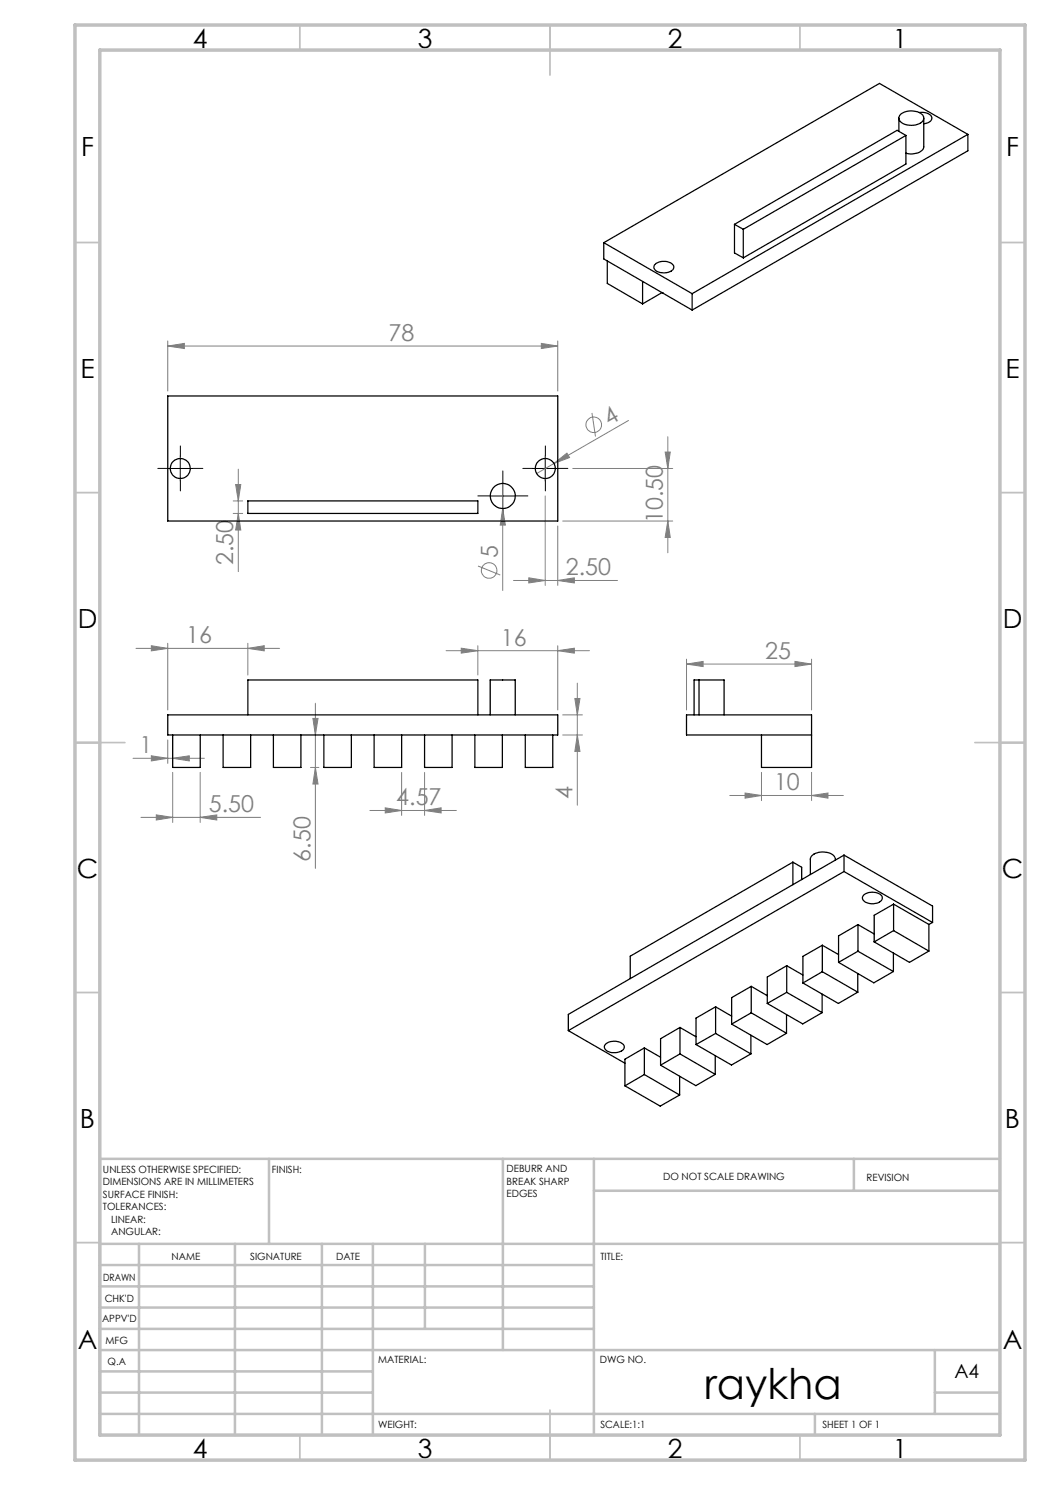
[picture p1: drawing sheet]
<svg xmlns="http://www.w3.org/2000/svg" width="210mm" height="297mm" viewBox="0 0 210 297" stroke-linecap="round" stroke-linejoin="round" font-family="sans-serif">
<g fill="none" stroke="#808080" stroke-width=".2">
<path d="M33.5 69.2l3.4-.5v1zM33.5 68.2v10M33.5 69.2h78M108.3 68.7l3.2 .5-3.2 .5zM111.5 68.2v10M47.1 96.9h1.1l-.5 3.3zM47.7 93.8v20.5M100.5 96.7v21.4M109 99.2v17.9M110.8 92.7l2.6-2.1 .5 .9zM110.8 92.7l-3.5 2M114.5 93.7h20"/>
<path d="M118.4 82.6l.7 4.7M125.7 84.1l-14.9 8.6M133 90.4h1.1l-.5 3.3zM133.6 87.3v23.3M46.6 100.2h1.9M46.6 102.7h1.9M47.7 102.7l.5 3.3h-1.1zM95.6 113.2l4.4 1.8M100.5 101.7l.6 3.3h-1.1zM102.7 116.1h20.8M105.8 115.6l3.2 .5-3.2 .5zM111.5 116.1l3.4-.5v1z"/>
<path d="M111.5 105.2v11.9M112.5 104.2h22M133.6 104.2l.5 3.3h-1.1zM27.2 129.7h28.7M30.3 129.1l3.2 .6-3.2 .5zM33.5 128.7v13.3M49.6 129.7l3.2-.6v1.1zM49.6 128.7v6.3M89.2 130.1h28.7M92.3 129.6l3.3 .5-3.3 .5zM95.6 129.1v5.9M111.5 130.1l3.4-.5v1z"/>
<path d="M111.5 129.1v12.9M115 139.7h1l-.5 3.3zM115.5 136.6v24.4M137.3 132.8l3.3-.5v1zM137.3 131.8v10.2M137.3 132.8h25M159 132.3l3.3 .5-3.3 .5zM162.3 131.8v10.2M26.6 151.7h14.3M30.3 151.2l3.2 .5-3.2 .5zM33.5 148v4.7M34.5 151.7l3.4-.5v1z"/>
<path d="M34.5 154.5v10M40 154.5v10M62.1 153.5h1.7M62.6 143.7h1l-.5 3.3zM63.1 153.5l.5 3.3h-1zM63.1 140.6v33.1M80.3 154.5v8.6M84.9 154.5v8.6M112.5 143h4M112.5 147h4M115.5 147l.5 3.3h-1zM145.9 159.1h22.8"/>
<path d="M149 158.6l3.3 .5-3.3 .5zM152.3 154.5v5.6M162.3 159.1l3.3-.5v1zM162.3 154.5v5.6M28.2 163.5h23.9M31.3 163l3.2 .5-3.2 .5zM40 163.5l3.4-.5v1zM74 162.1h17.3M77 161.6l3.3 .5-3.3 .5zM84.9 162.1l3.3-.5v1z"/>
<circle cx="118.8" cy="85" r="1.55"/>
<circle cx="97.8" cy="114.1" r="1.56"/>
</g>
<path d="M33.6 93.7h-2M36.1 91.2v-2M36.1 96.2v2M38.6 93.7h2M98.1 99.2h-2.5M100.6 96.7v-2.5M103.1 99.2h2.5M106.6 93.7h-2M109.1 91.2v-2M109.1 96.2v2M111.6 93.7h2M100.6 101.7v2.5" fill="none" stroke="#000" stroke-width=".2" stroke-dasharray="15.2 1.3 1.3 1.3"/>
<path d="M33.5 93.7h5.1M36.1 91.2v5M98 99.2h5M100.5 96.7v5M106.5 93.7h5M109 91.2v5" fill="none" stroke="#000" stroke-width=".2"/>
<g fill="none" stroke="#c0c0c0" stroke-width=".35">
<path d="M60 5v5M110 5v10M160 5v5M15 48.5h5M200 48.5h5M15 98.5h5M200 98.5h5M15 148.5h10M195 148.5h10M15 198.5h5M200 198.5h5M15 248.5h5"/>
<path d="M200 248.5h5M60 287v5M110 282v10M160 287v5"/>
</g>
<g fill="none" stroke="#c0c0c0" stroke-width=".5">
<path d="M53.8 231.8v17M100.6 231.8v38.2M118.8 231.8v55.2M118.8 238.2h81.2M170.8 231.8v6.4M200 231.8h-180v55.2M20 248.8h180M20 257.3h98.8M20 253h98.8M27.8 248.8v38.2M47 248.8v38.2M64.4 248.8v38.2"/>
<path d="M74.6 248.8v38.2M85 248.8v17M20 265.8h98.8M20 261.5h98.8M20 278.5h54.6M20 274.3h54.6M20 270h180M187 278.5h13M187 270v12.8M20 282.8h180M163 282.8v4.2"/>
</g>
<path d="M15 5h190v287h-190zM20 10h180v277h-180z" fill="none" stroke="#c0c0c0" stroke-width=".7"/>
<g fill="#808080">
<path d="M110.8 92.7l2.6-2.1 .5 .9z"/>
<path d="M100.5 101.7l.6 3.3h-1.1z"/>
<path d="M49.6 129.7l3.2-.6v1.1zM30.3 129.1l3.2 .6-3.2 .5zM40 163.5l3.4-.5v1zM31.3 163l3.2 .5-3.2 .5zM34.5 151.7l3.4-.5v1zM30.3 151.2l3.2 .5-3.2 .5zM108.3 68.7l3.2 .5-3.2 .5zM33.5 69.2l3.4-.5v1zM162.3 159.1l3.3-.5v1zM149 158.6l3.3 .5-3.3 .5z"/>
<path d="M92.3 129.6l3.3 .5-3.3 .5zM111.5 130.1l3.4-.5v1zM77 161.6l3.3 .5-3.3 .5zM84.9 162.1l3.3-.5v1zM105.8 115.6l3.2 .5-3.2 .5zM111.5 116.1l3.4-.5v1zM137.3 132.8l3.3-.5v1zM159 132.3l3.3 .5-3.3 .5z"/>
<path d="M63.1 153.5l.5 3.3h-1zM62.6 143.7h1l-.5 3.3z"/>
<path d="M115 139.7h1l-.5 3.3zM115.5 147l.5 3.3h-1zM133 90.4h1.1l-.5 3.3zM133.6 104.2l.5 3.3h-1.1zM47.1 96.9h1.1l-.5 3.3zM47.7 102.7l.5 3.3h-1.1z"/>
</g>
<g fill="none" stroke="#000" stroke-width=".25">
<path d="M179.8 23.6v2.7M180.1 22.9a3.6 3.6 0 0 1 4.4 .1 1.25 1.25 0 0 1-1.1 1.9 3.1 3.1 0 0 1-3.6-1v-.4zM181.2 27.1v5.7l-32.5 18.8M181.2 27.1l-32.5 18.8M181.2 27.1l-1.8-1-32.5 18.8M183.9 22.5a2.26 2.26 0 0 1 2.5 1 1.24 1.24 0 0 1-1.3 1.2l-.4 .1M184.7 23.6v5.7a2.12 2.12 0 0 1-2.2 1.5l-1.3-.1M193.6 26.9l-55.2 31.8M193.6 26.9v3.3l-55.2 31.8M193.6 26.9l-17.7-10.2-55.1 31.8M120.8 48.5l17.6 10.2M120.8 48.5v3.3l17.6 10.2"/>
<path d="M121.5 52.2v4.5l7 4.1M128.5 56.3v4.5M131.1 52.8a2.67 2.67 0 0 1 3.6 .4 1.1 1.1 0 0 1-1.1 1.3 2.4 2.4 0 0 1-2.8-.9v-.4zM132.4 58.5h.1M132.4 58.5l-3.9 2.3M138.4 58.7v3.3M146.9 44.9v5.7l1.8 1M146.9 44.9l1.8 1M148.7 45.9v5.7M33.5 79.2h78v25h-78zM49.6 100.2h46v2.5h-46zM139.8 136h5v7"/>
<path d="M139.8 136h-1v7M139.8 136v7M33.5 143h78v4h-78zM34.5 147v6.5h5.5v-6.5M44.6 147v6.5h5.5v-6.5M49.6 143v-7h46v7M54.7 147v6.5h5.5v-6.5M64.8 147v6.5h5.5v-6.5M74.8 147v6.5h5.5v-6.5M84.9 147v6.5h5.5v-6.5M95 147v6.5h5.5v-6.5M98 143v-7h5v7"/>
<path d="M105.1 147v6.5h5.5v-6.5M152.3 147v6.5h10v-10.5h-25v4h25M158.6 172.4l-32.6 18.8v4.5M158.6 172.4v4.5M158.6 172.4l1.7 1.1v2.4M167.1 172a1.65 1.65 0 0 0-1.8-1.5 3 3 0 0 0-3.2 1.1v3.3M168.8 174.3l-55.1 31.8M168.8 174.3l17.7 10.2M168.8 171l-55.1 31.9v3.2M168.8 171v3.3M168.8 171l17.7 10.2v3.3M172.8 179a2.76 2.76 0 0 1 3.6 .3 1.21 1.21 0 0 1-1.4 1.4 2.07 2.07 0 0 1-2.5-1.1z"/>
<path d="M150.2 197.3l3.3 1.8M150.2 197.3l-3.9 2.2v5.3M150.2 197.3v5.3M157.3 193.1l3.3 1.9M157.3 193.1l-3.8 2.3v5.3M157.3 198.5l-3.8 2.2M157.3 198.5l7.1 4M157.3 193.1v5.4M160.6 196.6l7.1 4.1 3.9-2.3M164.4 198.8v3.7M164.5 189.1l3.2 1.8M164.5 189.1l-3.9 2.2v5.3"/>
<path d="M164.5 194.3l-3.9 2.3M164.5 194.3l7.1 4.1M164.5 189.1v5.2M167.7 192.5l7.1 4.1 3.9-2.3M171.6 194.7v3.7M171.6 184.9l3.2 1.9M171.6 184.9l-3.9 2.3v5.3M171.6 190.2l7.1 4.1M171.6 184.9v5.3M171.6 190.2l-3.9 2.3M174.8 188.4l7.1 4.1 3.9-2.3M178.7 190.6v3.7"/>
<path d="M178.7 180.8l-3.9 2.3v5.3M178.7 180.8l7.1 4.1M178.7 180.8v5.3M178.7 186.1l-3.9 2.3M178.7 186.1l7.1 4.1M185.8 184.9v5.3M186.5 184.5l-.7 .4M113.7 206.1l11.3 6.6M121.1 208.8a2.67 2.67 0 0 1 3.7 .3 1.1 1.1 0 0 1-1.1 1.3 2.37 2.37 0 0 1-2.8-.8v-.4zM125 217.2l7 4 3.9-2.2M128.9 209.6l3.2 1.9M128.9 209.6l-3.9 2.2v5.4"/>
<path d="M128.9 214.9l7 4.1M128.9 214.9l-3.9 2.3M128.9 209.6v5.3M132.1 213l7.1 4.1 3.9-2.2M135.9 215.3v3.7M136 205.5l-3.9 2.2v5.3M136 205.5l3.2 1.9M136 205.5v5.3M136 210.8l-3.9 2.2M136 210.8l7.1 4.1M139.2 208.9l7.1 4.1 3.9-2.2M143.1 211.1v3.8"/>
<path d="M143.1 201.4l-3.9 2.2v5.3M143.1 201.4l3.2 1.8M143.1 201.4v5.3M143.1 206.7l-3.9 2.2M143.1 206.7l7.1 4.1M146.3 204.8l7.1 4.1 3.9-2.2M150.2 207v3.8M150.2 202.6l7.1 4.1M150.2 202.6l-3.9 2.2M153.5 200.7l7 4.1 3.9-2.3M157.3 202.9v3.8"/>
<circle cx="36" cy="93.7" r="2.01"/>
<circle cx="100.6" cy="99.2" r="2.5"/>
<circle cx="109.1" cy="93.7" r="1.99"/>
</g>
<text font-size="8.5" x="140.9" y="279.7">raykha</text>
<g font-size="5.3">
<text x="38.5" y="9.5">4</text>
<text x="83.5" y="9.5">3</text>
<text x="133.6" y="9.5">2</text>
<text x="178.6" y="9.5">1</text>
<text x="16.2" y="31.3">F</text>
<text x="201.2" y="31.3">F</text>
<text x="16.1" y="75.5">E</text>
<text x="201.1" y="75.5">E</text>
<text x="15.5" y="125.5">D</text>
<text x="200.5" y="125.5">D</text>
<text x="15.4" y="175.5">C</text>
<text x="200.4" y="175.5">C</text>
<text x="16" y="225.5">B</text>
<text x="201" y="225.5">B</text>
<text x="15.5" y="269.8">A</text>
<text x="200.5" y="269.8">A</text>
<text x="38.5" y="291.5">4</text>
<text x="83.5" y="291.5">3</text>
<text x="133.6" y="291.5">2</text>
<text x="178.6" y="291.5">1</text>
</g>
<g font-size="4.7" fill="#808080">
<text x="77.7" y="68.2">78</text>
<text x="121.8" y="85.1" transform="rotate(-30 121.8 85.1)">4</text>
<text x="132.6" y="104.6" transform="rotate(-90 132.6 104.6)">10.50</text>
<text x="46.7" y="113" transform="rotate(-90 46.7 113)">2.50</text>
<text x="99.6" y="111.5" transform="rotate(-90 99.6 111.5)">5</text>
<text x="113.2" y="115.1">2.50</text>
<text x="37.3" y="128.6">16</text>
<text x="100.2" y="129.1">16</text>
<text x="153" y="131.8">25</text>
<text x="27.9" y="150.6">1</text>
<text x="79.3" y="161.1">4.57</text>
<text x="114.5" y="159.7" transform="rotate(-90 114.5 159.7)">4</text>
<text x="154.8" y="158.1">10</text>
<text x="41.8" y="162.5">5.50</text>
<text x="62.1" y="172.3" transform="rotate(-90 62.1 172.3)">6.50</text>
</g>
<text font-size="3.9" x="190.9" y="275.5">A4</text>
<g font-size="2">
<text x="20.6" y="234.6">UNLESS OTHERWISE SPECIFIED:</text>
<text x="20.6" y="237.1">DIMENSIONS ARE IN MILLIMETERS</text>
<text x="20.6" y="239.6">SURFACE FINISH:</text>
<text x="54.4" y="234.6">FINISH:</text>
<text x="101.3" y="234.5">DEBURR AND</text>
<text x="101.3" y="237">BREAK SHARP</text>
<text x="101.3" y="239.5">EDGES</text>
<text x="132.6" y="236">DO NOT SCALE DRAWING</text>
<text x="173.3" y="236.2">REVISION</text>
<text x="20.6" y="242.1">TOLERANCES:</text>
<text x="22.2" y="244.6">LINEAR:</text>
<text x="22.2" y="247.1">ANGULAR:</text>
<text x="34.3" y="252">NAME</text>
<text x="50" y="251.9">SIGNATURE</text>
<text x="67.2" y="251.9">DATE</text>
<text x="120.1" y="251.9">TITLE:</text>
<text x="20.6" y="256.1">DRAWN</text>
<text x="20.9" y="260.3">CHK'D</text>
<text x="20.4" y="264.4">APPV'D</text>
<text x="21.1" y="268.8">MFG</text>
<text x="21.5" y="273">Q.A</text>
<text x="75.6" y="272.5">MATERIAL:</text>
<text x="120" y="272.5">DWG NO.</text>
<text x="75.6" y="285.5">WEIGHT:</text>
<text x="120.1" y="285.6">SCALE:1:1</text>
<text x="164.5" y="285.6">SHEET 1 OF 1</text>
</g>
</svg>
